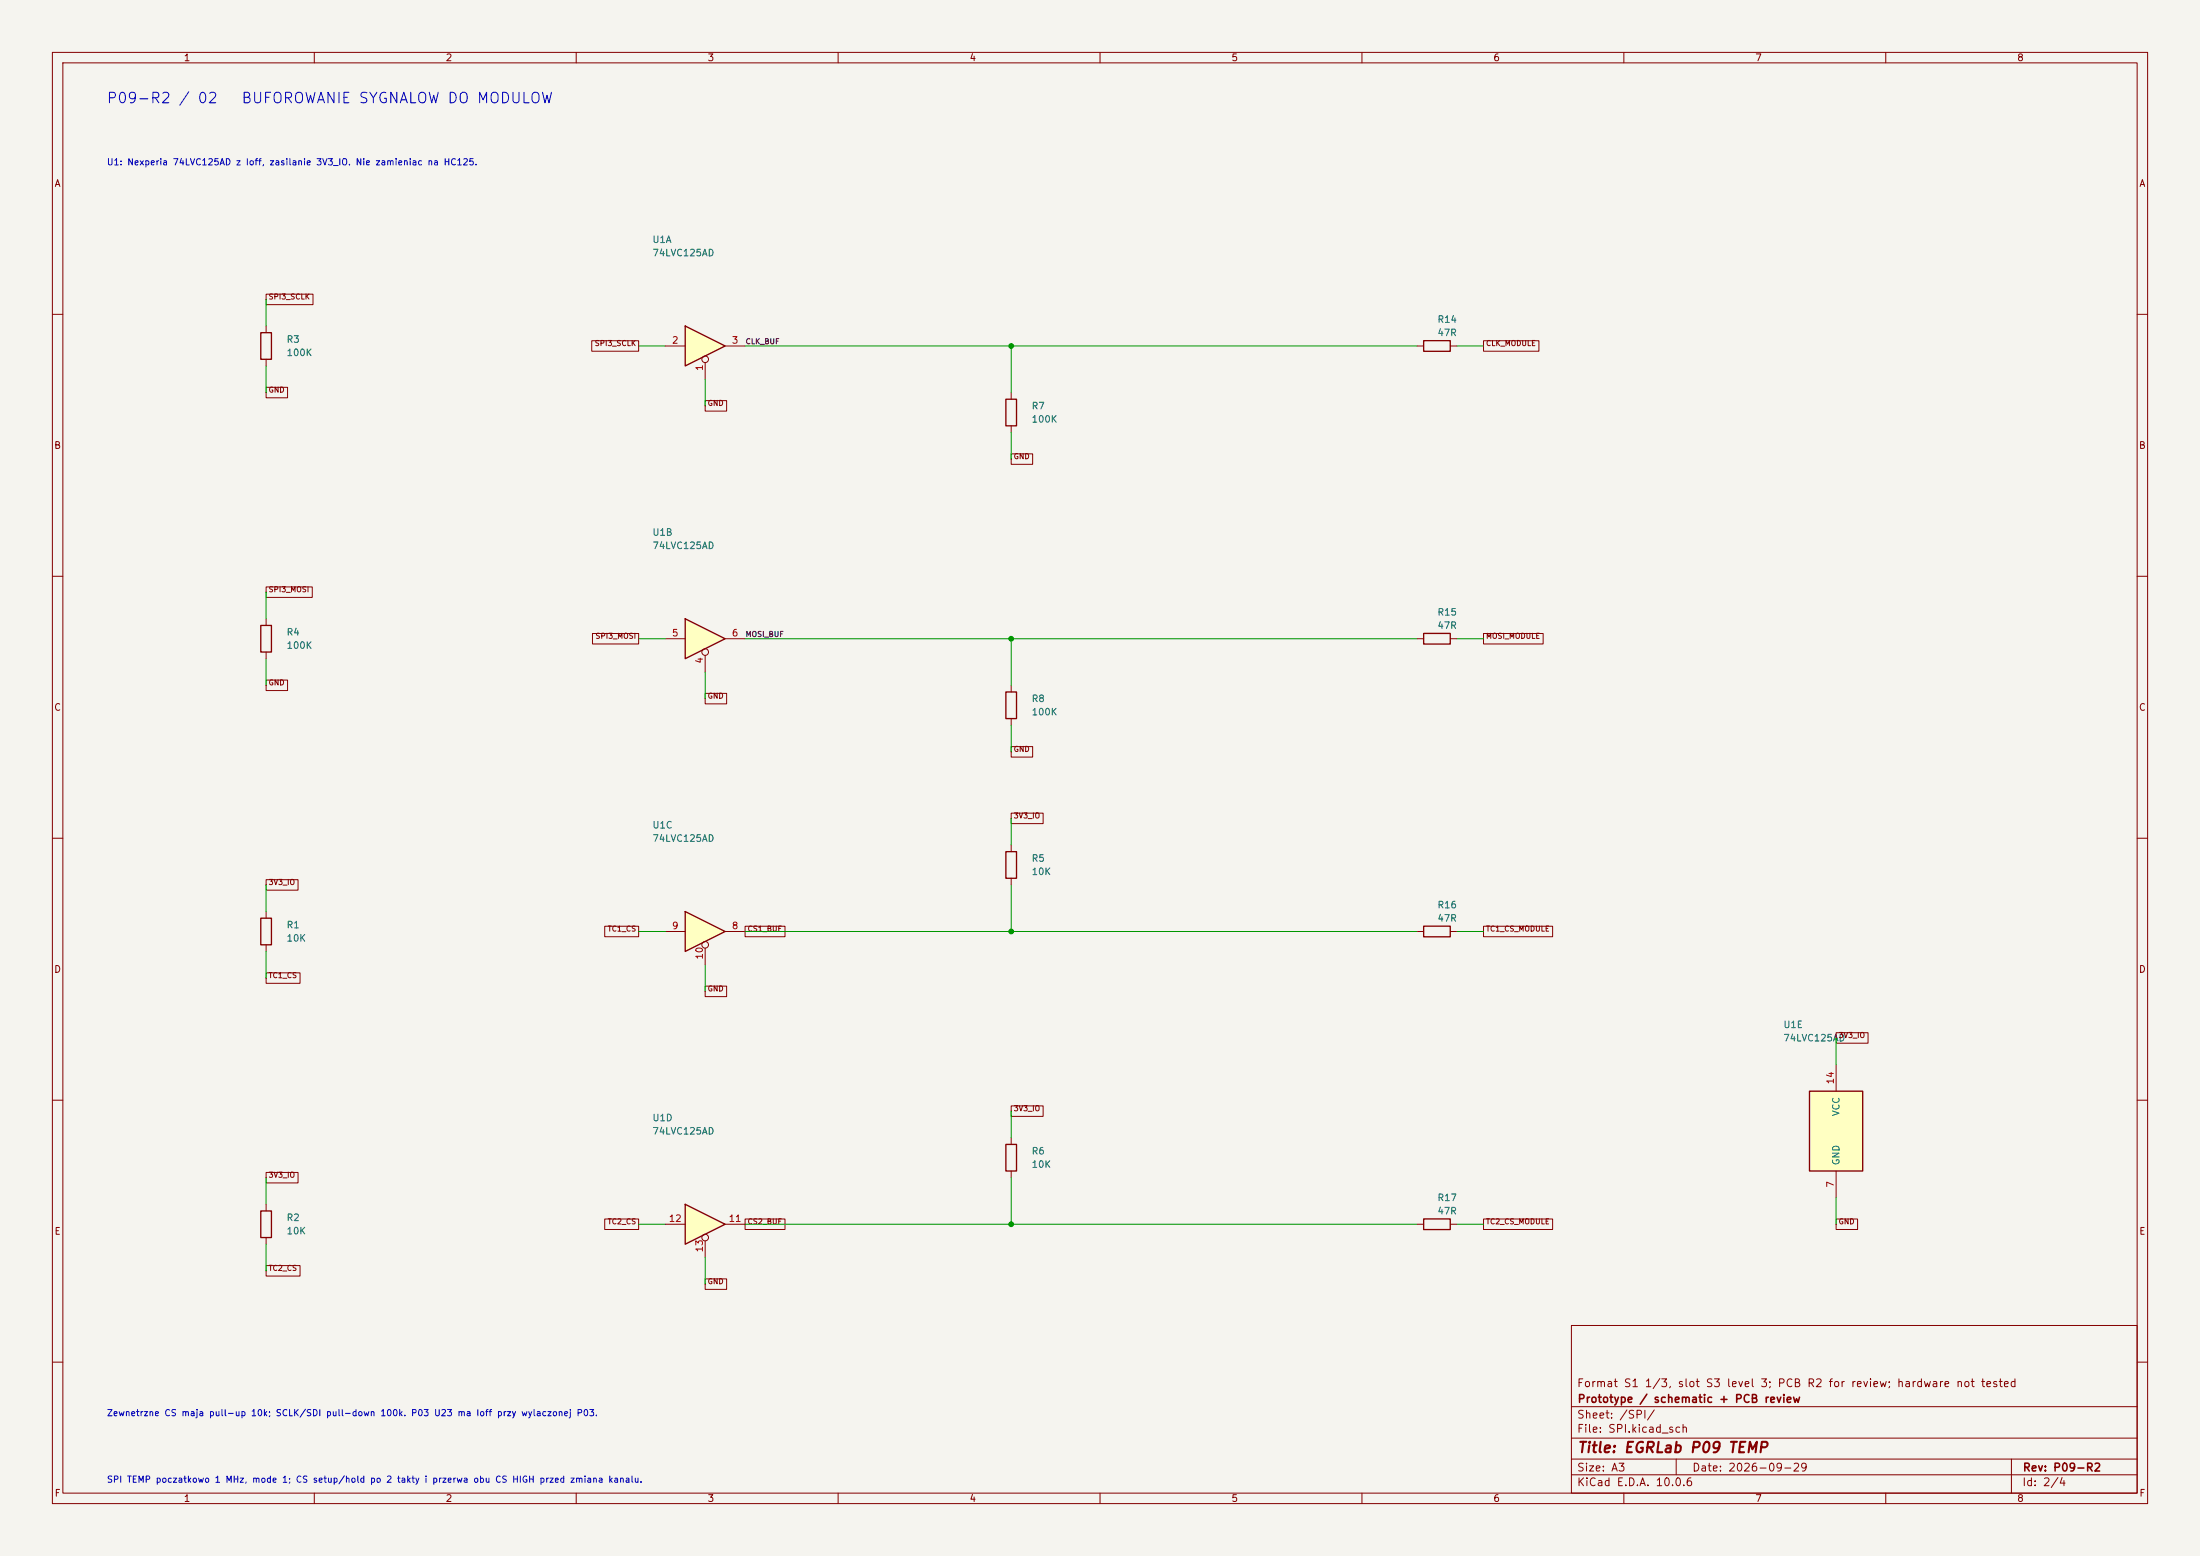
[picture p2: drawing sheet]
<svg xmlns="http://www.w3.org/2000/svg" width="420mm" height="297mm" viewBox="0 0 420 297" stroke-linecap="round" stroke-linejoin="round" font-family="sans-serif">
<path d="M0 0h420v297h-420z" fill="#f5f4ef" stroke="#f5f4ef" stroke-width=".19"/>
<g fill="none" stroke="#840000" stroke-width=".19">
<path d="M10 10h400v277h-400zM12 12h396v273h-396zM60 10v2M110 10v2M160 10v2M210 10v2M260 10v2M310 10v2M360 10v2M10 60h2M50.8 62.2v1.3M50.8 68.6v1.3"/>
<path d="M408 60h2M10 110h2M408 110h2M10 160h2M408 160h2M10 210h2M193 217.2v1.2M408 210h2M193 223.5v1.3M270.5 233.7h1.3M276.9 233.7h1.2M300 253h108v32h-108z"/>
<path d="M10 260h2M300 278.5h108M300 274.5h108M300 268.5h108M320 278.5v3M384 278.5v6.5M408 260h2M60 285v2M110 285v2M160 285v2M210 285v2M260 285v2"/>
<path d="M300 281.5h108M310 285v2M360 285v2"/>
</g>
<path d="M49.8 63.5h2v5.1h-2zM192 218.4h2.1v5.1h-2.1zM271.8 232.7h5.1v2h-5.1z" fill="none" stroke="#840000" stroke-width=".25"/>
<path d="M345.4 208.3h10.2v15.2h-10.2z" fill="#ffffc2"/>
<path d="M345.4 208.3h10.2v15.2h-10.2z" fill="none" stroke="#840000" stroke-width=".25"/>
<path d="M350.5 203.2v5.1M350.5 223.5v5.1" fill="none" stroke="#840000" stroke-width=".19"/>
<path d="M130.8 174l7.6 3.8-7.6 3.8z" fill="#ffffc2"/>
<path d="M130.8 174l7.6 3.8-7.6 3.8zM49.8 231.1h2v5.1h-2z" fill="none" stroke="#840000" stroke-width=".25"/>
<g fill="none" stroke="#840000" stroke-width=".19">
<path d="M127 177.8h3.8M138.4 177.8h3.8M134.6 181v3.2M50.8 229.9v1.2M50.8 236.2v1.3"/>
<circle cx="134.6" cy="180.3" r=".63"/>
</g>
<path d="M130.8 229.9l7.6 3.8-7.6 3.8z" fill="#ffffc2"/>
<path d="M130.8 229.9l7.6 3.8-7.6 3.8z" fill="none" stroke="#840000" stroke-width=".25"/>
<g fill="none" stroke="#840000" stroke-width=".19">
<path d="M127 233.7h3.8M134.6 236.9v3.1M138.4 233.7h3.8"/>
<circle cx="134.6" cy="236.2" r=".63"/>
</g>
<path d="M130.8 118.1l7.6 3.8-7.6 3.8z" fill="#ffffc2"/>
<path d="M49.8 119.4h2v5.1h-2zM130.8 118.1l7.6 3.8-7.6 3.8zM49.8 175.3h2v5h-2z" fill="none" stroke="#840000" stroke-width=".25"/>
<g fill="none" stroke="#840000" stroke-width=".19">
<path d="M50.8 118.1v1.3M50.8 124.5v1.2M127 121.9h3.8M134.6 125.1v3.2M138.4 121.9h3.8M50.8 174v1.3M50.8 180.3v1.3"/>
<circle cx="134.6" cy="124.5" r=".63"/>
</g>
<path d="M130.8 62.2l7.6 3.8-7.6 3.9z" fill="#ffffc2"/>
<path d="M130.8 62.2l7.6 3.8-7.6 3.9zM192 76.2h2.1v5.1h-2.1zM271.8 65h5.1v2.1h-5.1zM192 132.1h2.1v5.1h-2.1zM271.8 120.9h5.1v2h-5.1zM192 162.6h2.1v5h-2.1zM271.8 176.8h5.1v2h-5.1z" fill="none" stroke="#840000" stroke-width=".25"/>
<g fill="none" stroke="#840000" stroke-width=".19">
<path d="M50.8 56.1h9v2.1h-9zM50.8 73.9h4.1v2h-4.1zM113 65h8.9v2h-8.9zM127 66h3.8M134.6 76.5h4.1v2h-4.1zM134.6 69.2v3.2M138.4 66h3.8M193 74.9v1.3M270.5 66h1.3M276.9 66h1.2M283.2 65h10.6v2h-10.6zM193 86.6h4.1v2h-4.1z"/>
<path d="M193 81.3v1.3M50.8 112h8.8v2h-8.8zM50.8 129.8h4.1v2h-4.1zM113.1 120.9h8.8v2h-8.8zM134.6 132.3h4.1v2.1h-4.1zM193 130.8v1.3M193 137.2v1.2M270.5 121.9h1.3M276.9 121.9h1.2M283.2 120.9h11.4v2h-11.4zM193 155.2h6.1v2h-6.1zM193 142.5h4.1v2h-4.1z"/>
<path d="M50.8 167.9h6.1v2h-6.1zM115.4 176.8h6.5v2h-6.5zM142.2 176.8h7.7v2h-7.7zM193 161.3v1.3M193 167.6v1.3M270.5 177.8h1.3M276.9 177.8h1.2M283.2 176.8h13.2v2h-13.2zM50.8 185.7h6.5v2h-6.5zM134.6 188.2h4.1v2h-4.1zM350.5 197.1h6.1v2h-6.1zM193 211.1h6.1v2h-6.1z"/>
<path d="M50.8 223.8h6.1v2h-6.1zM115.4 232.7h6.5v2h-6.5zM142.2 232.7h7.7v2h-7.7zM283.2 232.7h13.2v2h-13.2zM350.5 232.7h4.1v2h-4.1zM50.8 241.6h6.5v2h-6.5zM134.6 244.1h4.1v2h-4.1z"/>
<circle cx="134.6" cy="68.6" r=".63"/>
</g>
<g fill="none" stroke="#009600" stroke-width=".19">
<path d="M50.8 57.2v5M50.8 69.9v5M121.9 66h5.1M134.6 72.4v5.1M142.2 66h128.3M193 66v8.9M278.1 66h5.1M193 82.6v5M50.8 113v5.1M50.8 125.7v5.1M121.9 121.9h5.1M134.6 128.3v5.1"/>
<path d="M142.2 121.9h128.3M193 121.9v8.9M193 138.4v5.1M278.1 121.9h5.1M193 156.2v5.1M50.8 168.9v5.1M121.9 177.8h5.1M142.2 177.8h128.3M193 168.9v8.9M278.1 177.8h5.1M50.8 181.6v5.1M134.6 184.2v5"/>
<path d="M350.5 198.1v5.1M193 212.1v5.1M50.8 224.8v5.1M50.8 237.5v5.1M121.9 233.7h5.1M142.2 233.7h128.3M193 224.8v8.9M278.1 233.7h5.1M350.5 228.6v5.1M134.6 240v5.1"/>
</g>
<g fill="#009600" stroke="#009600" stroke-width=".19">
<circle cx="193" cy="66" r=".46"/>
<circle cx="193" cy="233.7" r=".46"/>
<circle cx="193" cy="177.8" r=".46"/>
<circle cx="193" cy="121.9" r=".46"/>
</g>
<g font-size="2" fill="#0000c2">
<text x="20.2" y="20.2">P09-R2 / 02</text>
<text x="45.9" y="20.2">BUFOROWANIE SYGNALOW DO MODULOW</text>
</g>
<text font-size="2" fill="#840000" x="301" y="277.8">Title: EGRLab P09 TEMP</text>
<g font-size="1.5" fill="#840000">
<text x="300.9" y="265.1">Format S1 1/3, slot S3 level 3; PCB R2 for review; hardware not tested</text>
<text x="301" y="268.1">Prototype / schematic + PCB review</text>
<text x="300.9" y="273.8">File: SPI.kicad_sch</text>
<text x="300.9" y="271.1">Sheet: /SPI/</text>
<text x="300.9" y="281.2">Size: A3</text>
<text x="322.9" y="281.2">Date: 2026-09-29</text>
<text x="386" y="281.2">Rev: P09-R2</text>
<text x="300.9" y="284">KiCad E.D.A. 10.0.6</text>
<text x="385.9" y="284">Id: 2/4</text>
</g>
<g font-size="1.3" fill="#840000">
<text x="35" y="12">1</text>
<text x="85" y="12">2</text>
<text x="135" y="12">3</text>
<text x="185" y="12">4</text>
<text x="235" y="12">5</text>
<text x="285" y="12">6</text>
<text x="335" y="12">7</text>
<text x="385" y="12">8</text>
<text x="10.3" y="36">A</text>
<text x="408.3" y="36">A</text>
<text x="10.2" y="86">B</text>
<text x="408.2" y="86">B</text>
<text x="10.2" y="136">C</text>
<text x="408.2" y="136">C</text>
<text x="10.2" y="186">D</text>
<text x="408.2" y="186">D</text>
<text x="10.3" y="236">E</text>
<text x="408.3" y="236">E</text>
<text x="10.3" y="286">F</text>
<text x="35" y="287">1</text>
<text x="85" y="287">2</text>
<text x="135" y="287">3</text>
<text x="185" y="287">4</text>
<text x="235" y="287">5</text>
<text x="285" y="287">6</text>
<text x="335" y="287">7</text>
<text x="385" y="287">8</text>
<text x="408.3" y="286">F</text>
</g>
<g font-size="1.3" fill="#006464">
<text x="124.4" y="46.7">U1A</text>
<text x="124.4" y="49.2">74LVC125AD</text>
<text x="54.6" y="65.7">R3</text>
<text x="274.3" y="61.9">R14</text>
<text x="274.3" y="64.5">47R</text>
<text x="54.6" y="68.3">100K</text>
<text x="196.8" y="78.4">R7</text>
<text x="196.8" y="81">100K</text>
<text x="124.4" y="102.6">U1B</text>
<text x="124.4" y="105.1">74LVC125AD</text>
<text x="274.3" y="117.8">R15</text>
<text x="54.6" y="121.6">R4</text>
<text x="54.6" y="124.2">100K</text>
<text x="274.3" y="120.3">47R</text>
<text x="196.8" y="134.3">R8</text>
<text x="196.8" y="136.9">100K</text>
<text x="124.4" y="158.4">U1C</text>
<text x="124.4" y="161">74LVC125AD</text>
<text x="196.8" y="164.8">R5</text>
<text x="196.8" y="167.3">10K</text>
<text x="274.3" y="173.7">R16</text>
<text x="54.6" y="177.5">R1</text>
<text x="274.3" y="176.2">47R</text>
<text x="54.6" y="180">10K</text>
<text x="340.3" y="196.5">U1E</text>
<text x="340.3" y="199.1">74LVC125AD</text>
<text x="124.4" y="214.3">U1D</text>
<text x="351.5" y="213.2" transform="rotate(-90 351.5 213.2)">VCC</text>
<text x="124.4" y="216.9">74LVC125AD</text>
<text x="196.8" y="220.7">R6</text>
<text x="196.8" y="223.2">10K</text>
<text x="351.5" y="222.5" transform="rotate(-90 351.5 222.5)">GND</text>
<text x="54.6" y="233.4">R2</text>
<text x="274.3" y="229.6">R17</text>
<text x="274.3" y="232.1">47R</text>
<text x="54.6" y="235.9">10K</text>
</g>
<g font-size="1.3" fill="#a90000">
<text x="128.2" y="65.9">2</text>
<text x="139.6" y="65.9">3</text>
<text x="134.5" y="70.9" transform="rotate(-90 134.5 70.9)">1</text>
<text x="128.2" y="121.8">5</text>
<text x="139.6" y="121.8">6</text>
<text x="134.5" y="126.8" transform="rotate(-90 134.5 126.8)">4</text>
<text x="128.2" y="177.7">9</text>
<text x="139.6" y="177.7">8</text>
<text x="134.5" y="183.3" transform="rotate(-90 134.5 183.3)">10</text>
<text x="350.4" y="207.1" transform="rotate(-90 350.4 207.1)">14</text>
<text x="350.4" y="226.8" transform="rotate(-90 350.4 226.8)">7</text>
<text x="127.6" y="233.5">12</text>
<text x="139" y="233.5">11</text>
<text x="134.5" y="239.1" transform="rotate(-90 134.5 239.1)">13</text>
</g>
<g font-size="1.2" fill="#0000c2">
<text x="20.3" y="31.8">U1: Nexperia 74LVC125AD z Ioff, zasilanie 3V3_IO. Nie zamieniac na HC125.</text>
<text x="20.3" y="270.6">Zewnetrzne CS maja pull-up 10k; SCLK/SDI pull-down 100k. P03 U23 ma Ioff przy wylaczonej P03.</text>
<text x="20.3" y="283.3">SPI TEMP poczatkowo 1 MHz, mode 1; CS setup/hold po 2 takty i przerwa obu CS HIGH przed zmiana kanalu.</text>
</g>
<g font-size="1" fill="#840000">
<text x="51.2" y="57.4">SPI3_SCLK</text>
<text x="113.4" y="66.3">SPI3_SCLK</text>
<text x="283.6" y="66.3">CLK_MODULE</text>
<text x="51.2" y="75.2">GND</text>
<text x="135" y="77.7">GND</text>
<text x="193.4" y="87.9">GND</text>
<text x="51.2" y="113.3">SPI3_MOSI</text>
<text x="113.6" y="122.2">SPI3_MOSI</text>
<text x="283.6" y="122.2">MOSI_MODULE</text>
<text x="51.2" y="131.1">GND</text>
<text x="135" y="133.6">GND</text>
<text x="193.4" y="143.8">GND</text>
<text x="193.4" y="156.5">3V3_IO</text>
<text x="51.2" y="169.2">3V3_IO</text>
<text x="115.9" y="178">TC1_CS</text>
<text x="142.6" y="178">CS1_BUF</text>
<text x="283.6" y="178">TC1_CS_MODULE</text>
<text x="51.2" y="186.9">TC1_CS</text>
<text x="135" y="189.5">GND</text>
<text x="350.9" y="198.4">3V3_IO</text>
<text x="193.4" y="212.3">3V3_IO</text>
<text x="51.2" y="225">3V3_IO</text>
<text x="115.9" y="233.9">TC2_CS</text>
<text x="142.6" y="233.9">CS2_BUF</text>
<text x="283.6" y="233.9">TC2_CS_MODULE</text>
<text x="350.9" y="233.9">GND</text>
<text x="51.2" y="242.8">TC2_CS</text>
<text x="135" y="245.4">GND</text>
</g>
<g font-size="1" fill="#0f0f0f">
<text x="142.2" y="65.9">CLK_BUF</text>
<text x="142.2" y="121.8">MOSI_BUF</text>
</g>
</svg>
